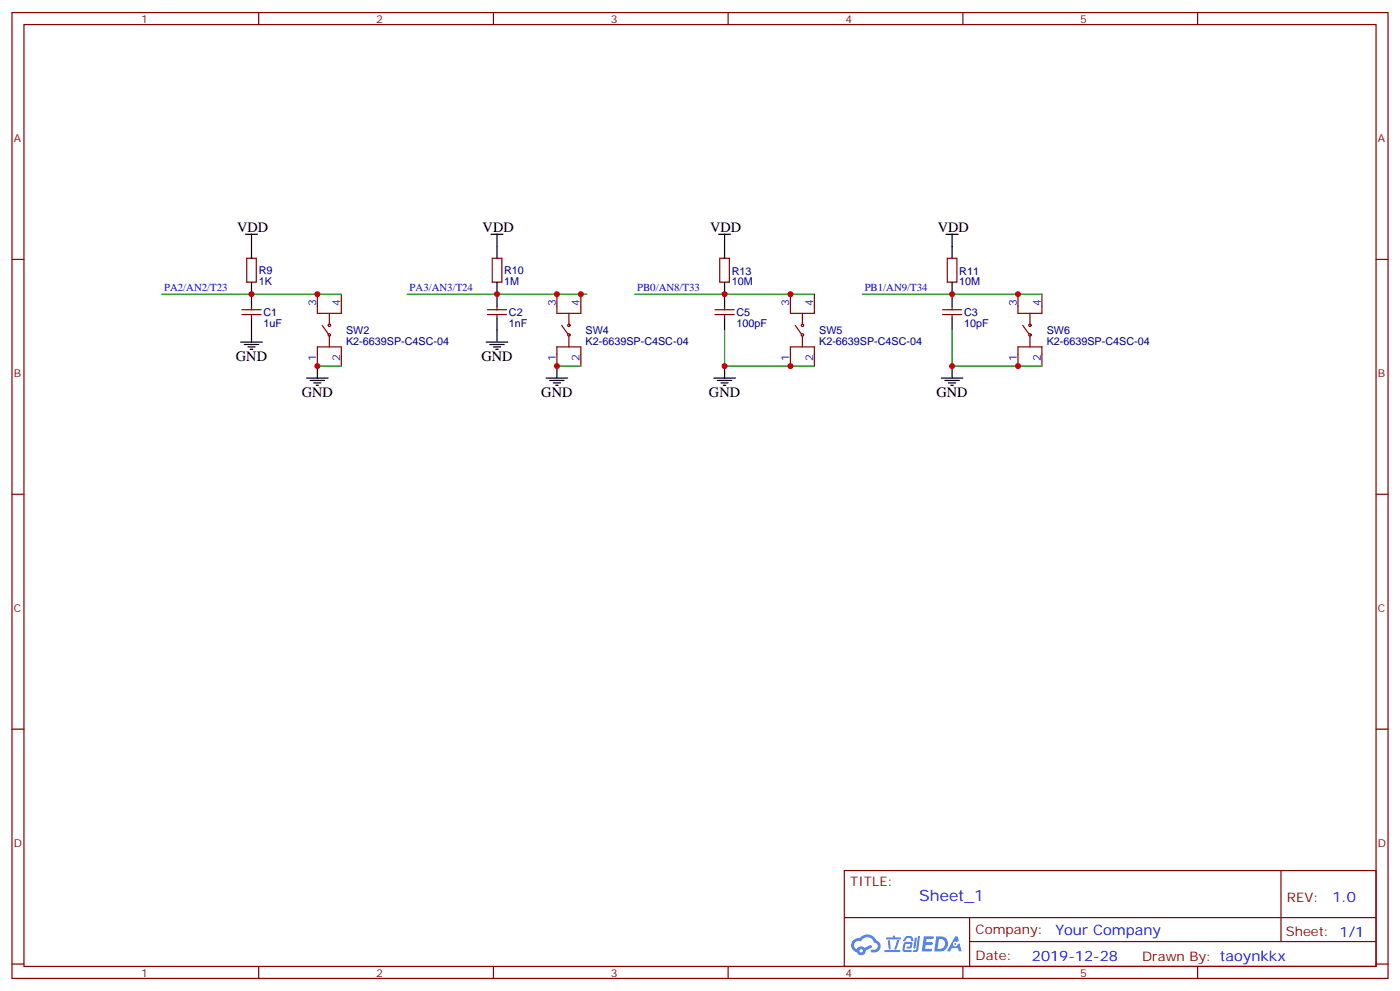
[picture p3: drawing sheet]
<svg xmlns="http://www.w3.org/2000/svg" width="412mm" height="292mm" viewBox="0 0 412 292" stroke-linecap="round" stroke-linejoin="round" font-family="sans-serif">
<g fill="none" stroke="#870000" stroke-width=".35">
<path d="M3.5 3.7h405.4v284.3h-405.4zM7.1 7.2h398.2v277.3h-398.2zM76.2 3.7v3.5M145.3 3.7v3.5M214.5 3.7v3.5M283.6 3.7v3.5M352.8 3.7v3.5M3.5 76.4h3.6M405.3 76.4h3.6M3.5 145.5h3.6M405.3 145.5h3.6M3.5 214.7h3.6"/>
<path d="M405.3 214.7h3.6M248.7 256.3h156.6v28.2h-156.6zM377.3 256.3v20.9M248.7 270.1h156.5M285.6 277.2h119.6M285.6 270.1v14.2M3.5 283.8h3.6M76.2 284.5v3.5M145.3 284.5v3.5M214.5 284.5v3.5M283.6 284.5v3.5M352.8 284.5v3.5"/>
<path d="M405.3 283.8h3.6"/>
</g>
<g fill="#5487ff">
<path d="M272.1 275.6h2.6l.3 .2-.1 .6h-2l-.1 1h1.6l.4 .4-.4 .3h-1.7l-.2 1.2 1.8 .1 .3 .3-.2 .4h-2.9z"/>
<path d="M281.4 275.7h.7l.4 1.3-.7 .3a.74 .74 0 0 0-1.1 .3 .74 .74 0 0 0 .5 1.1 .74 .74 0 0 0 .9-.7l.5-.3 .7 2.4h-.9l-.2-1h-1.9l-.5 1h-.9z"/>
<path d="M269.5 276.1h.6l-.4 2.9a.31 .31 0 0 1-.3 .3 .31 .31 0 0 1-.3-.3z"/>
<path d="M270.4 275.6h.6l-.5 4a.89 .89 0 0 1-.7 .7 .89 .89 0 0 1-.9-.3l1-.5z"/>
<path d="M266.8 275.8l.6-.2 1.2 .1 .5 1.3-.6 .1-.4-.9-1 .1a.95 .95 0 0 1-1 .8l-.1-.2z"/>
<path d="M266.4 277.5l1.8-.2a1.04 1.04 0 0 1 .6 1.1 1.04 1.04 0 0 1-.8 .9h-.7a.29 .29 0 0 1-.3-.4 .29 .29 0 0 1 .3-.2h.7l.2-.8h-1.4l-.4 1.7 1.9 .1a.29 .29 0 0 1 .3 .3 .29 .29 0 0 1-.3 .3h-2l-.4-.3 .2-2.1z"/>
<path d="M260.5 279.7h4.4a.3 .3 0 0 1 .3 .3 .3 .3 0 0 1-.3 .3h-4.3z"/>
<path d="M264.3 276.8h.6l-.5 1.6a1.02 1.02 0 0 1-.7 1.2l-.2-.3z"/>
<path d="M261.5 276.8h.6l.3 2.4-.3 .3-.3-.2z"/>
<path d="M261.1 276h1.9l.2-.5h.5l-.1 .5h1.5a.29 .29 0 0 1 .3 .3 .29 .29 0 0 1-.3 .3h-3.9z"/>
<path d="M275.8 275.6l-.6 4.5h1.4a2.27 2.27 0 0 0 2.7-2.3 2.27 2.27 0 0 0-2.7-2.2zM276.6 276.4a1.5 1.5 0 0 1 1.8 1.6 1.5 1.5 0 0 1-1.9 1.3h-.3z"/>
<path d="M251.4 276.8a2.09 2.09 0 0 0 1 3.5 1.37 1.37 0 0 0 1.5 .9 1.37 1.37 0 0 0 1.1-1.4l2-1-.5-.7-1.8 1a1.4 1.4 0 0 0-2.3 .4 1.32 1.32 0 0 1-.6-1.9 1.32 1.32 0 0 1 1.9-.4 2.02 2.02 0 0 1 2-1.3 2.02 2.02 0 0 1 1.8 1.6 1.09 1.09 0 0 1 1.1 1.4 1.09 1.09 0 0 1-1.6 .7 .41 .41 0 0 0-.5 .3 .41 .41 0 0 0 .4 .5 1.89 1.89 0 0 0 2.4-1.2 1.89 1.89 0 0 0-1.2-2.4 2.98 2.98 0 0 0-5-.6l-1 .1zM253.2 279.9a.52 .52 0 0 1 1 0 .52 .52 0 0 1-1 0z"/>
<circle cx="281.4" cy="277.9" r=".28"/>
</g>
<g fill="none" stroke="#870000" stroke-width=".35">
<path d="M72.7 76h2.8v7.1h-2.8zM145 76h2.8v7.1h-2.8zM212 76h2.8v7.1h-2.8zM279 76h2.9v7.1h-2.9zM71.3 92.6h5.6M71.3 91.2h5.6M74.1 90.1v1.1M74.1 92.6v1.1M93.5 86.6v5.7h7v-5.7M94.9 95.8l1.8 2.4M97 92.3v3.1M97 99v3.1"/>
<path d="M143.6 92.6h5.6M143.6 91.2h5.6M146.4 90.1v1.1M146.4 92.6v1.1M164 86.6v5.7h7.1v-5.7M165.5 95.8l1.7 2.4M167.6 92.3v3.1M167.6 99v3.1M210.6 92.6h5.7M210.6 91.2h5.7M213.4 90.1v1.1M213.4 92.6v1.1"/>
<path d="M232.8 86.6v5.7h7.1v-5.7M234.2 95.8l1.8 2.4M236.4 92.3v3.1M236.4 99v3.1M277.6 92.6h5.7M277.6 91.2h5.7M280.5 90.1v1.1M280.5 92.6v1.1M299.9 86.6v5.7h7v-5.7M301.3 95.8l1.7 2.4M303.4 92.3v3.1M303.4 99v3.1"/>
<path d="M93.5 107.8v-5.7h7v5.7M164 107.8v-5.7h7.1v5.7M232.8 107.8v-5.7h7.1v5.7M299.9 107.8v-5.7h7v5.7"/>
<circle cx="97" cy="98.6" r=".35"/>
<circle cx="97" cy="95.8" r=".35"/>
<circle cx="167.6" cy="98.6" r=".35"/>
<circle cx="167.6" cy="95.8" r=".35"/>
<circle cx="236.4" cy="98.6" r=".35"/>
<circle cx="236.4" cy="95.8" r=".35"/>
<circle cx="303.4" cy="98.6" r=".35"/>
<circle cx="303.4" cy="95.8" r=".35"/>
</g>
<g fill="none" stroke="#000" stroke-width=".35">
<path d="M72.3 69h3.5M74.1 69v7M144.6 69h3.6M146.4 69v7M211.7 69h3.5M213.4 69v7M278.7 69h3.5M280.5 69v7M74.1 83.1v7M74.1 93.7v7M146.4 83.1v7M146.4 93.7v7"/>
<path d="M213.4 83.1v7M213.4 93.7v3.5M280.5 83.1v7M280.5 93.7v3.5M70.9 100.7h6.4M72 101.4h4.2M73 102.1h2.1M73.7 102.8h.7M90.3 111.3h6.4M91.4 112h4.2M92.4 112.7h2.1M93.1 113.4h.7"/>
<path d="M93.5 107.8v3.5M143.2 100.7h6.4M144.3 101.4h4.2M145.3 102.1h2.2M146 102.8h.8M160.9 111.3h6.3M161.9 112h4.3M163 112.7h2.1M163.7 113.4h.7M164 107.8v3.5M210.3 111.3h6.3M211.3 112h4.2"/>
<path d="M212.4 112.7h2.1M213.1 113.4h.7M213.4 107.8v3.5M277.3 111.3h6.3M278.3 112h4.3M279.4 112.7h2.1M280.1 113.4h.7M280.5 107.8v3.5"/>
</g>
<path d="M47.6 86.6h52.9M119.9 86.6h53M187 86.6h52.9M213.4 97.2v10.6h26.5M254 86.6h52.9M280.5 97.2v10.6h26.4M93.5 107.8h7M164 107.8h7.1" fill="none" stroke="#008700" stroke-width=".35"/>
<g fill="#c00">
<circle cx="213.4" cy="107.8" r=".88"/>
<circle cx="232.8" cy="107.8" r=".88"/>
<circle cx="299.9" cy="86.6" r=".88"/>
<circle cx="164" cy="107.8" r=".88"/>
<circle cx="164" cy="86.6" r=".88"/>
<circle cx="171.1" cy="86.6" r=".88"/>
<circle cx="93.5" cy="107.8" r=".88"/>
<circle cx="93.5" cy="86.6" r=".88"/>
<circle cx="280.5" cy="86.6" r=".88"/>
<circle cx="74.1" cy="86.6" r=".88"/>
<circle cx="213.4" cy="86.6" r=".88"/>
<circle cx="146.4" cy="86.6" r=".88"/>
<circle cx="232.8" cy="86.6" r=".88"/>
<circle cx="299.9" cy="107.8" r=".88"/>
<circle cx="280.5" cy="107.8" r=".88"/>
</g>
<text font-size="4.6" fill="#00f" x="270.8" y="265.3">Sheet_1</text>
<g font-size="4.2">
<text x="69.8" y="68.3">VDD</text>
<text x="142.2" y="68.3">VDD</text>
<text x="209.2" y="68.3">VDD</text>
<text x="276.2" y="68.3">VDD</text>
<text x="69.5" y="106.4">GND</text>
<text x="141.8" y="106.4">GND</text>
<text x="88.9" y="116.9">GND</text>
<text x="159.5" y="116.9">GND</text>
<text x="208.8" y="116.9">GND</text>
<text x="275.9" y="116.9">GND</text>
</g>
<g font-size="4.2" fill="#00f">
<text x="392.5" y="265.6">1.0</text>
<text x="310.9" y="275.1">Your Company</text>
<text x="304" y="282.9">2019-12-28</text>
</g>
<g font-size="3.9" fill="#800">
<text x="250.5" y="260.9">TITLE:</text>
<text x="379.1" y="265.6">REV:</text>
<text x="287.4" y="275.1">Company:</text>
<text x="378.7" y="275.7">Sheet: 1/1</text>
<text x="287.4" y="282.8">Date:</text>
<text x="336.4" y="282.8">Drawn By: taoynkkx</text>
</g>
<g font-size="3.2" fill="#800">
<text x="41.6" y="6.7">1</text>
<text x="110.8" y="6.7">2</text>
<text x="179.9" y="6.7">3</text>
<text x="249.1" y="6.7">4</text>
<text x="318.2" y="6.7">5</text>
<text x="4.1" y="41.8">A</text>
<text x="405.9" y="41.8">A</text>
<text x="4.1" y="110.9">B</text>
<text x="405.9" y="110.9">B</text>
<text x="4.1" y="180.1">C</text>
<text x="405.9" y="180.1">C</text>
<text x="4.1" y="249.2">D</text>
<text x="405.9" y="249.2">D</text>
<text x="41.6" y="287.5">1</text>
<text x="110.8" y="287.5">2</text>
<text x="179.9" y="287.5">3</text>
<text x="249.1" y="287.5">4</text>
<text x="318.2" y="287.5">5</text>
</g>
<g font-size="3.2" fill="#000080">
<text x="76.2" y="83.9">1K</text>
<text x="76.2" y="80.7">R9</text>
<text x="148.5" y="84">1M</text>
<text x="148.5" y="80.8">R10</text>
<text x="215.5" y="80.8">R13</text>
<text x="282.6" y="80.8">R11</text>
<text x="215.5" y="84">10M</text>
<text x="282.6" y="84">10M</text>
<text x="77.6" y="93">C1</text>
<text x="149.9" y="93.1">C2</text>
<text x="217" y="93.1">C5</text>
<text x="284" y="93.1">C3</text>
<text x="77.6" y="96.2">1uF</text>
<text x="102" y="101.5">K2-6639SP-C4SC-04</text>
<text x="102" y="98.4">SW2</text>
<text x="149.9" y="96.3">1nF</text>
<text x="172.5" y="101.5">K2-6639SP-C4SC-04</text>
<text x="172.5" y="98.4">SW4</text>
<text x="217" y="96.3">100pF</text>
<text x="241.3" y="101.5">K2-6639SP-C4SC-04</text>
<text x="241.3" y="98.4">SW5</text>
<text x="284" y="96.2">10pF</text>
<text x="308.3" y="101.5">K2-6639SP-C4SC-04</text>
<text x="308.3" y="98.4">SW6</text>
</g>
<g font-size="3.2" fill="#00f">
<text x="48.3" y="85.7">PA2/AN2/T23</text>
<text x="120.6" y="85.7">PA3/AN3/T24</text>
<text x="187.7" y="85.7">PB0/AN8/T33</text>
<text x="254.7" y="85.7">PB1/AN9/T34</text>
<text x="93.1" y="90.1" transform="rotate(-90 93.1 90.1)">3</text>
<text x="100.2" y="90.1" transform="rotate(-90 100.2 90.1)">4</text>
<text x="163.7" y="90.1" transform="rotate(-90 163.7 90.1)">3</text>
<text x="170.7" y="90.1" transform="rotate(-90 170.7 90.1)">4</text>
<text x="232.5" y="90.1" transform="rotate(-90 232.5 90.1)">3</text>
<text x="239.5" y="90.1" transform="rotate(-90 239.5 90.1)">4</text>
<text x="299.5" y="90.1" transform="rotate(-90 299.5 90.1)">3</text>
<text x="306.6" y="90.1" transform="rotate(-90 306.6 90.1)">4</text>
<text x="93.1" y="106.3" transform="rotate(-90 93.1 106.3)">1</text>
<text x="100.2" y="106.3" transform="rotate(-90 100.2 106.3)">2</text>
<text x="163.7" y="106.3" transform="rotate(-90 163.7 106.3)">1</text>
<text x="170.7" y="106.3" transform="rotate(-90 170.7 106.3)">2</text>
<text x="232.5" y="106.3" transform="rotate(-90 232.5 106.3)">1</text>
<text x="239.5" y="106.3" transform="rotate(-90 239.5 106.3)">2</text>
<text x="299.5" y="106.3" transform="rotate(-90 299.5 106.3)">1</text>
<text x="306.6" y="106.3" transform="rotate(-90 306.6 106.3)">2</text>
</g>
</svg>
